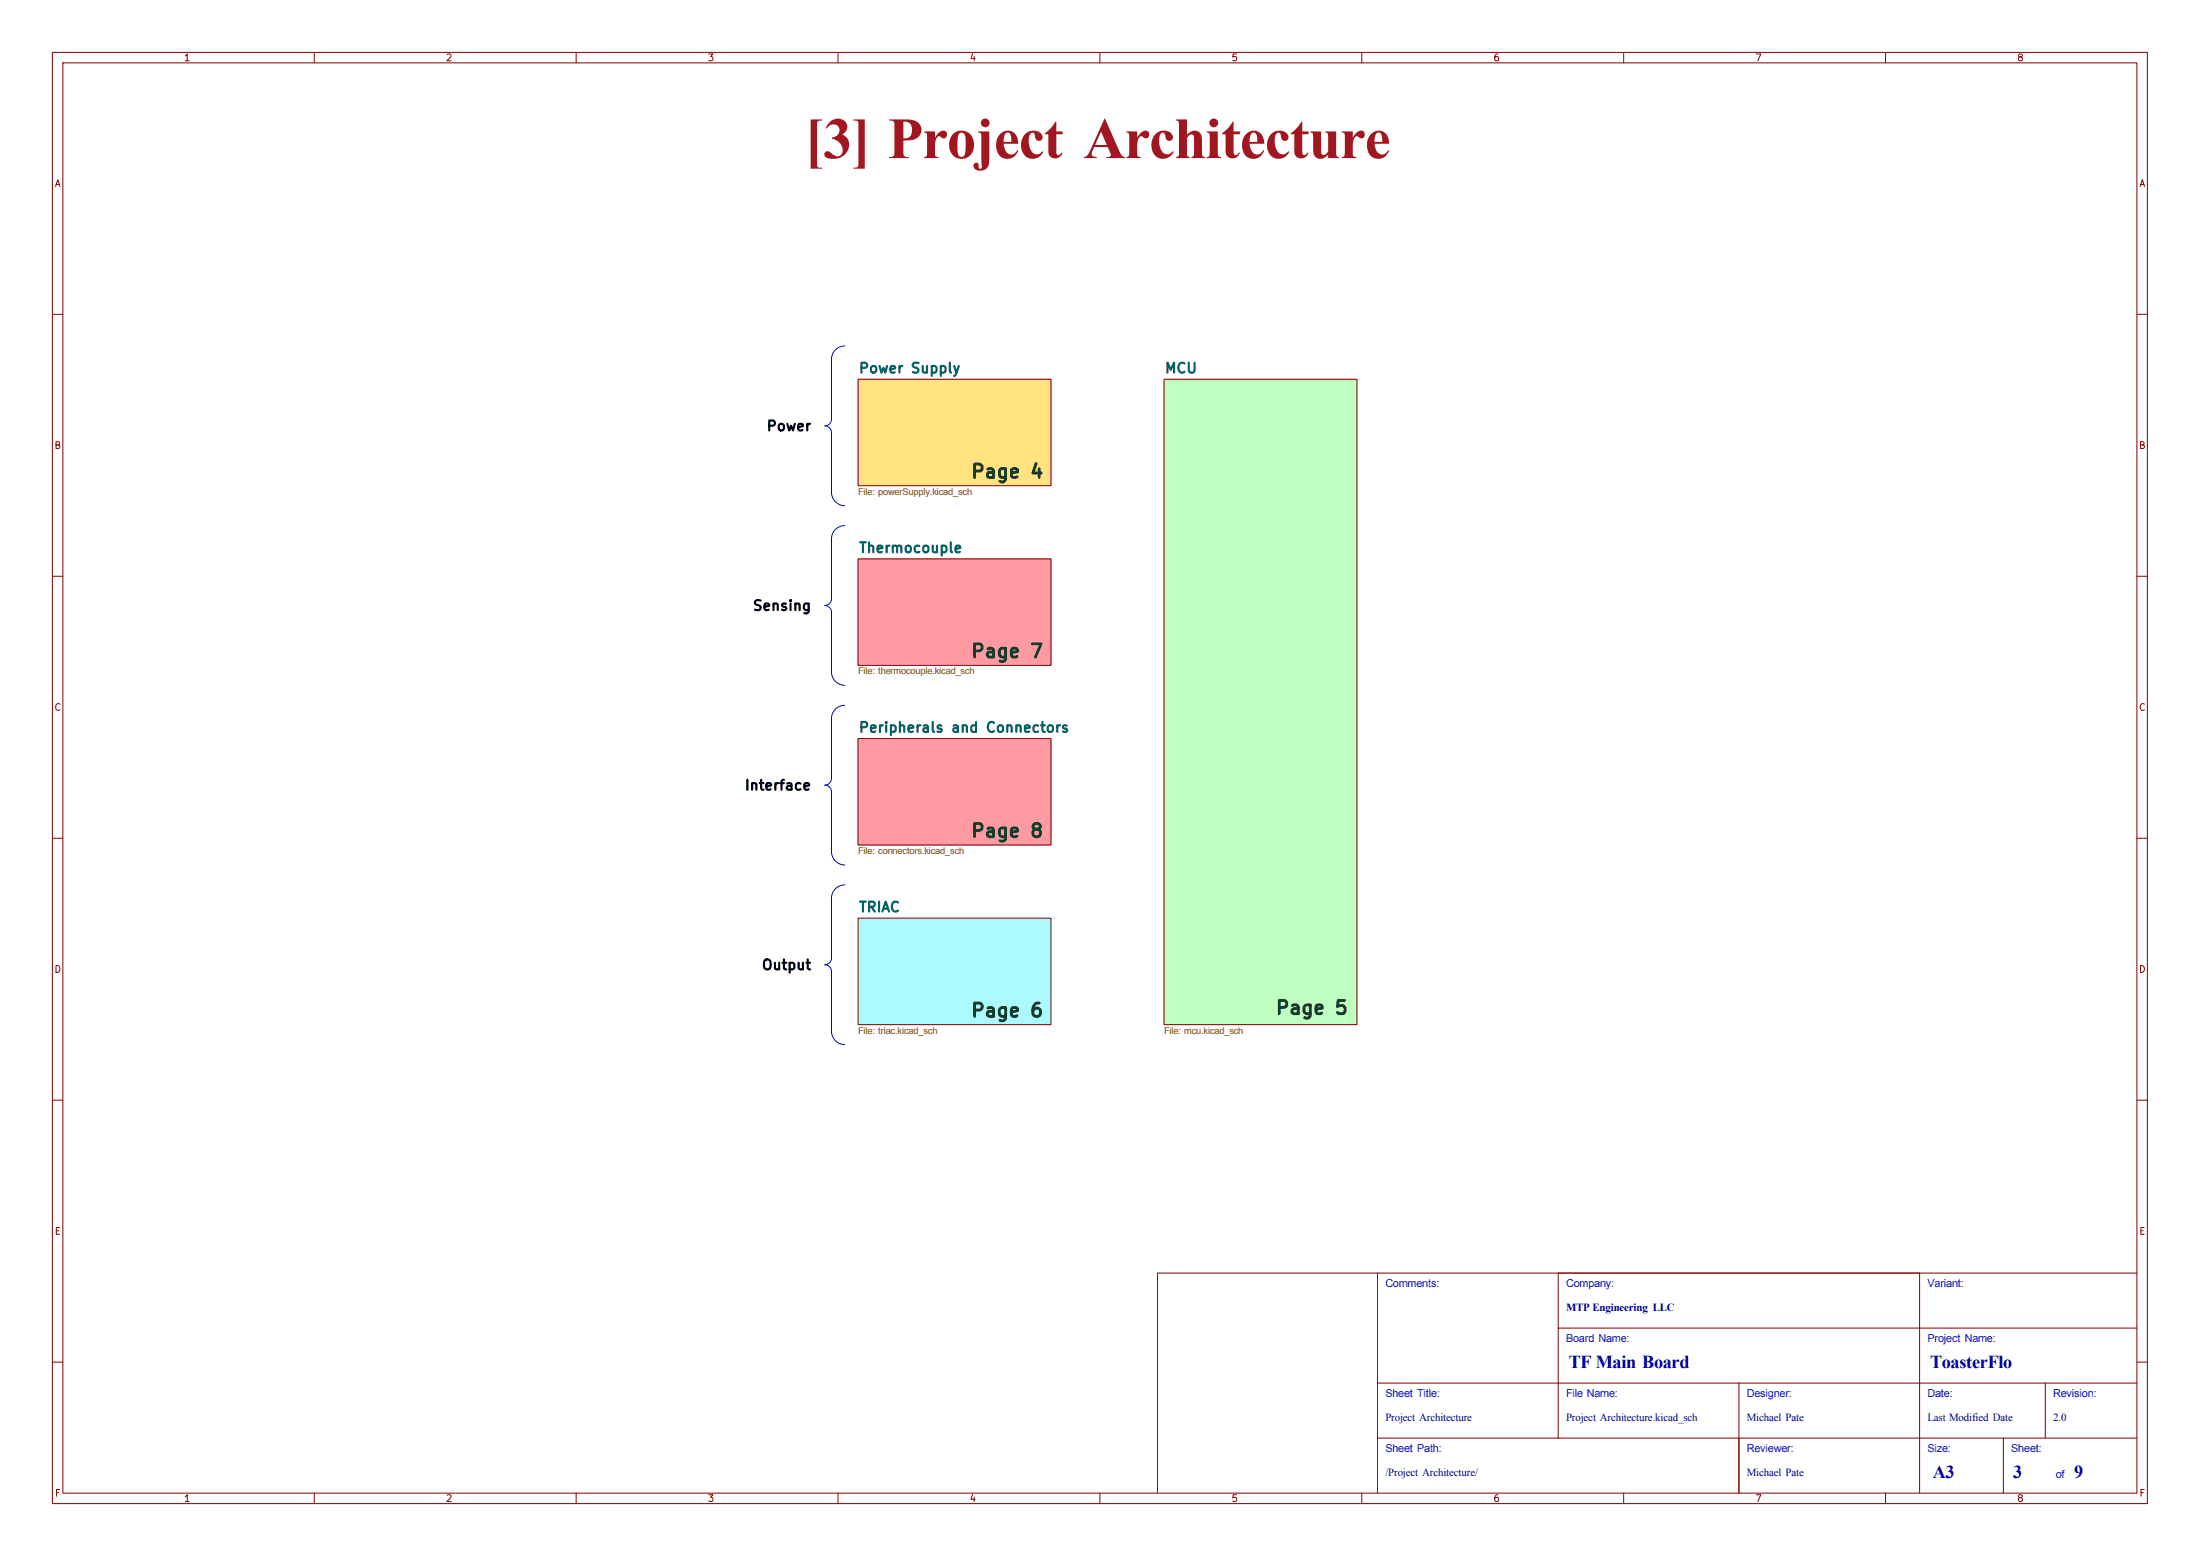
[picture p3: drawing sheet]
<svg xmlns="http://www.w3.org/2000/svg" width="297mm" height="210mm" viewBox="0 0 297 210" stroke-linecap="round" stroke-linejoin="round" font-family="sans-serif">
<g fill="none" stroke="#840000" stroke-width=".14">
<path d="M7.1 7.1h282.8v195.8h-282.8zM8.5 8.5h280v193h-280zM42.4 7.1v1.4M77.8 7.1v1.4M113.1 7.1v1.4M148.5 7.1v1.4M183.8 7.1v1.4M219.2 7.1v1.4M254.6 7.1v1.4M7.1 42.4h1.4M115.8 51.2h26.1v14.4h-26.1zM157.2 51.2h26v87.1h-26z"/>
<path d="M288.5 42.4h1.4M7.1 77.8h1.4M115.8 75.4h26.1v14.4h-26.1zM288.5 77.8h1.4M115.8 99.7h26.1v14.3h-26.1zM7.1 113.1h1.4M288.5 113.1h1.4M115.8 123.9h26.1v14.4h-26.1zM7.1 148.5h1.4M288.5 148.5h1.4M186 171.8v29.7M210.4 179.2h78.1"/>
<path d="M210.4 171.8v22.3M259.1 171.8v29.7M288.5 171.8h-132.2v29.7M7.1 183.8h1.4M186 194.1h102.5M186 186.7h102.5M234.8 186.7v14.8M270.5 194.1v7.4M276.1 186.7v7.4M288.5 183.8h1.4M42.4 201.5v1.4M77.8 201.5v1.4"/>
<path d="M113.1 201.5v1.4M148.5 201.5v1.4M183.8 201.5v1.4M219.2 201.5v1.4M254.6 201.5v1.4"/>
</g>
<g fill="#ff9aa3" stroke="#ff9aa3" stroke-width=".14">
<path d="M115.8 99.7h26.1v14.3h-26.1z"/>
<path d="M115.8 75.4h26.1v14.4h-26.1z"/>
</g>
<path d="M115.8 51.2h26.1v14.4h-26.1z" fill="#ffe37f" stroke="#ffe37f" stroke-width=".14"/>
<path d="M157.2 51.2h26v87.1h-26z" fill="#bfffbf" stroke="#bfffbf" stroke-width=".14"/>
<path d="M115.8 123.9h26.1v14.4h-26.1z" fill="#aafaff" stroke="#aafaff" stroke-width=".14"/>
<path d="M114 46.7a1.8 1.8 0 0 0-1.7 1.8v8.1a.91 .91 0 0 1-.9 .9 .9 .9 0 0 1 .9 .9v8.1a1.81 1.81 0 0 0 1.7 1.7M114 70.9a1.8 1.8 0 0 0-1.7 1.8v8.1a.91 .91 0 0 1-.9 .9 .9 .9 0 0 1 .9 .9v8.1a1.81 1.81 0 0 0 1.7 1.8M114 95.2a1.8 1.8 0 0 0-1.7 1.8v8.1a.9 .9 0 0 1-.9 .9 .9 .9 0 0 1 .9 .9v8a1.81 1.81 0 0 0 1.7 1.8M114 119.4a1.8 1.8 0 0 0-1.7 1.8v8.1a.9 .9 0 0 1-.9 .9 .9 .9 0 0 1 .9 .9v8.1a1.81 1.81 0 0 0 1.7 1.8" fill="none" stroke="#0000c2" stroke-width=".14"/>
<text font-size="7.9" fill="#a21622" x="108.6" y="21.3">[3] Project Architecture</text>
<g font-size="2.5" fill="#00007f">
<text x="211.8" y="184.6">TF Main Board</text>
<text x="260.6" y="184.6">ToasterFlo</text>
<text x="260.9" y="199.5">A3</text>
<text x="271.8" y="199.5">3</text>
<text x="280" y="199.5">9</text>
</g>
<g font-size="1.8" fill="#143c28">
<text x="131" y="65">Page 4</text>
<text x="131" y="89.2">Page 7</text>
<text x="131" y="113.5">Page 8</text>
<text x="131" y="137.7">Page 6</text>
<text x="172.1" y="137.4">Page 5</text>
</g>
<g font-size="1.5" fill="#00f">
<text x="187" y="173.7">Comments:</text>
<text x="211.4" y="173.7">Company:</text>
<text x="260.2" y="173.7">Variant:</text>
<text x="211.4" y="181.1">Board Name:</text>
<text x="260.2" y="181.1">Project Name:</text>
<text x="187" y="188.6">Sheet Title:</text>
<text x="211.4" y="188.6">File Name:</text>
<text x="235.8" y="188.6">Designer:</text>
<text x="260.2" y="188.6">Date:</text>
<text x="277.2" y="188.6">Revision:</text>
<text x="187" y="196">Sheet Path:</text>
<text x="235.8" y="196">Reviewer:</text>
<text x="260.2" y="196">Size:</text>
<text x="271.5" y="196">Sheet:</text>
<text x="277.5" y="199.5">of</text>
</g>
<g font-size="1.5" fill="#00007f">
<text x="211.4" y="176.9">MTP Engineering LLC</text>
<text x="187" y="191.7">Project Architecture</text>
<text x="211.4" y="191.7">Project Architecture.kicad_sch</text>
<text x="235.8" y="191.7">Michael Pate</text>
<text x="260.2" y="191.7">Last Modified Date</text>
<text x="277.2" y="191.7">2.0</text>
<text x="187" y="199.2">/Project Architecture/</text>
<text x="235.8" y="199.2">Michael Pate</text>
</g>
<g font-size="1.3" fill="#006464">
<text x="115.8" y="50.7">Power Supply</text>
<text x="157.2" y="50.7">MCU</text>
<text x="115.8" y="74.9">Thermocouple</text>
<text x="115.8" y="99.2">Peripherals and Connectors</text>
<text x="115.8" y="123.4">TRIAC</text>
</g>
<g font-size="1.3">
<text x="103.4" y="58.5">Power</text>
<text x="101.5" y="82.8">Sensing</text>
<text x="100.4" y="107">Interface</text>
<text x="102.7" y="131.2">Output</text>
</g>
<g font-size="1.3" fill="#725600">
<text x="115.8" y="66.8">File: powerSupply.kicad_sch</text>
<text x="115.8" y="91">File: thermocouple.kicad_sch</text>
<text x="115.8" y="115.3">File: connectors.kicad_sch</text>
<text x="115.8" y="139.5">File: triac.kicad_sch</text>
<text x="157.2" y="139.5">File: mcu.kicad_sch</text>
</g>
<g font-size=".9" fill="#840000">
<text x="24.7" y="8.5">1</text>
<text x="60.1" y="8.5">2</text>
<text x="95.5" y="8.5">3</text>
<text x="130.8" y="8.5">4</text>
<text x="166.2" y="8.5">5</text>
<text x="201.5" y="8.5">6</text>
<text x="236.9" y="8.5">7</text>
<text x="272.2" y="8.5">8</text>
<text x="7.3" y="25.5">A</text>
<text x="288.7" y="25.5">A</text>
<text x="7.2" y="60.8">B</text>
<text x="288.7" y="60.8">B</text>
<text x="7.2" y="96.2">C</text>
<text x="288.7" y="96.2">C</text>
<text x="7.2" y="131.5">D</text>
<text x="288.7" y="131.5">D</text>
<text x="7.3" y="166.9">E</text>
<text x="288.7" y="166.9">E</text>
<text x="7.3" y="202.2">F</text>
<text x="24.7" y="202.9">1</text>
<text x="60.1" y="202.9">2</text>
<text x="95.5" y="202.9">3</text>
<text x="130.8" y="202.9">4</text>
<text x="166.2" y="202.9">5</text>
<text x="201.5" y="202.9">6</text>
<text x="236.9" y="202.9">7</text>
<text x="272.2" y="202.9">8</text>
<text x="288.7" y="202.2">F</text>
</g>
</svg>
